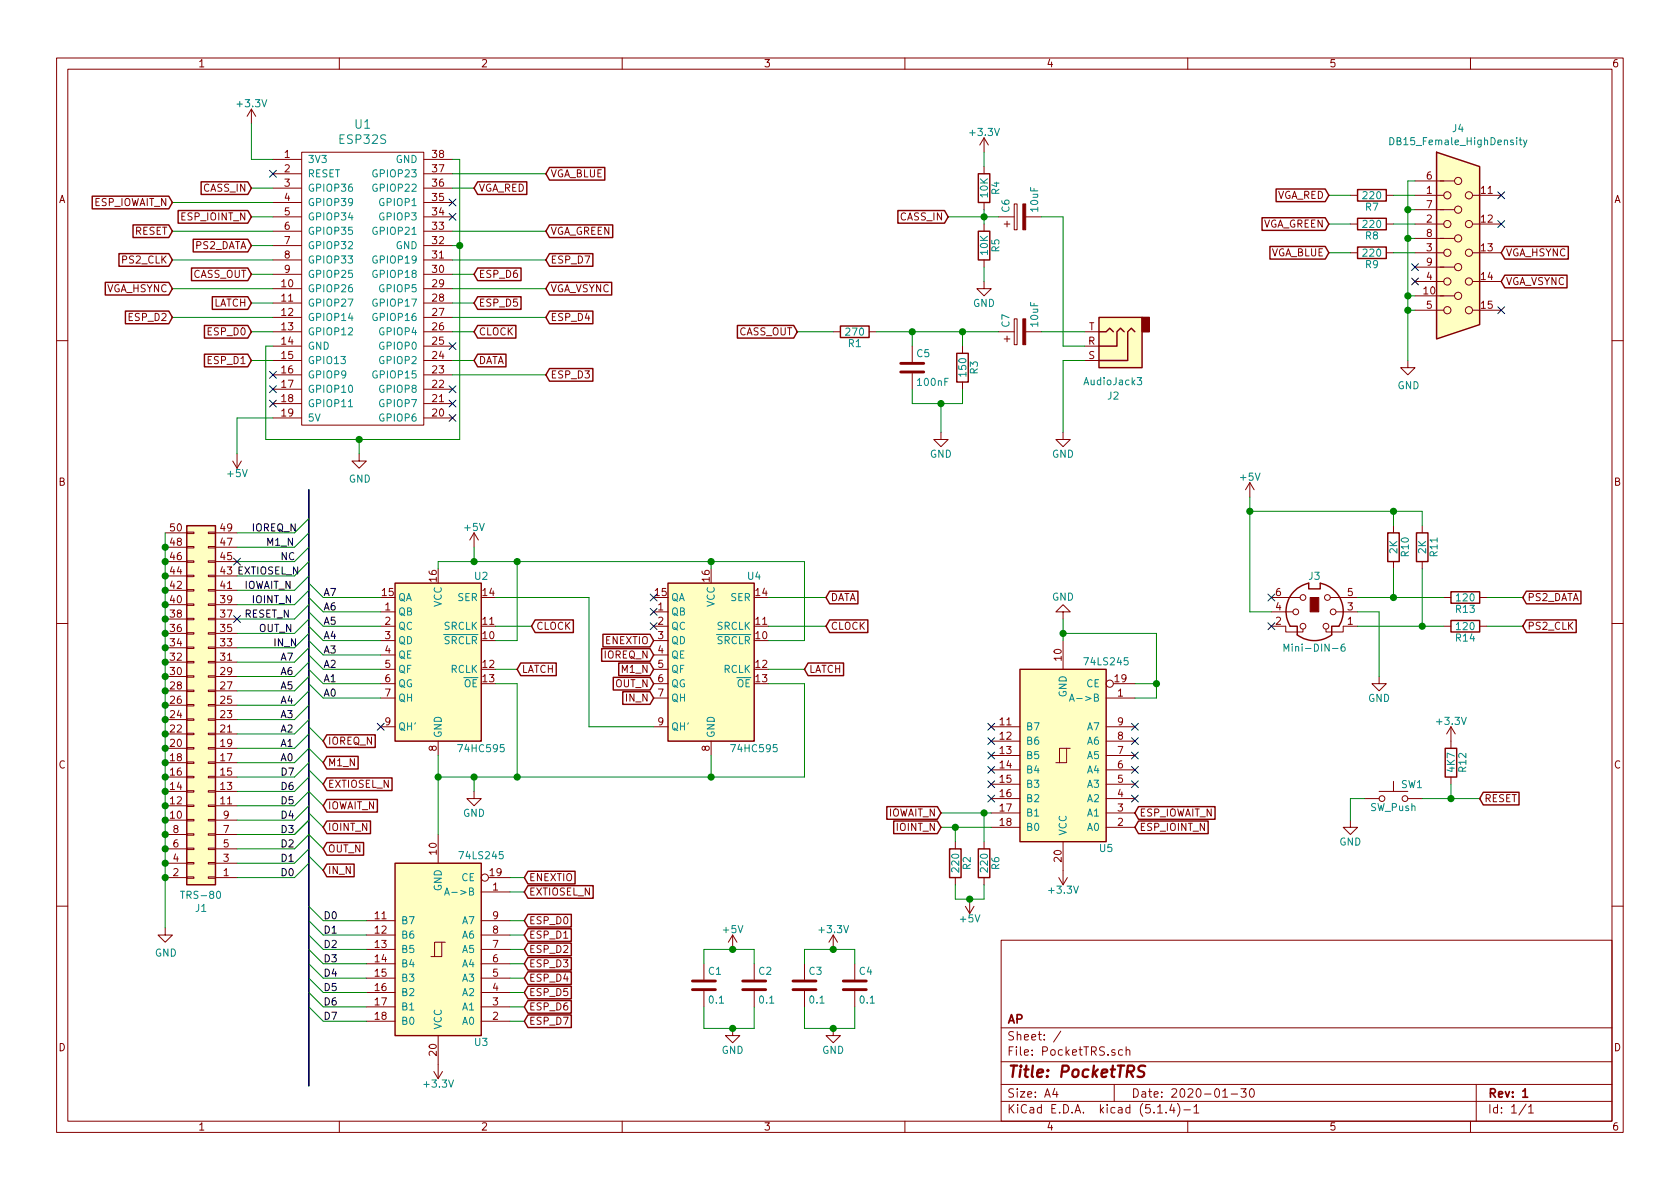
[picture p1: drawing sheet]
EESchema Schematic File Version 4
LIBS:PocketTRS-cache
EELAYER 30 0
EELAYER END
$Descr A4 11693 8268
encoding utf-8
Sheet 1 1
Title "PocketTRS"
Date "2020-01-30"
Rev "1"
Comp "AP"
Comment1 ""
Comment2 ""
Comment3 ""
Comment4 ""
$EndDescr
$Comp
L power:GND #PWR0101
U 1 1
P 1150 6450
F 0 "#PWR0101" H 1150 6200 50  0001 C CNN
F 1 "GND" H 1155 6277 50  0000 C CNN
F 2 "" H 1150 6450 50  0001 C CNN
F 3 "" H 1150 6450 50  0001 C CNN
	1    1150 6450
	1    0    0    -1  
$EndComp
$Comp
L Connector_Generic:Conn_02x25_Odd_Even J1
U 1 1
P 1450 4900
F 0 "J1" H 1500 6317 50  0000 C CNN
F 1 "TRS-80" H 1500 6226 50  0000 C CNN
F 2 "" H 1450 4900 50  0001 C CNN
F 3 "~" H 1450 4900 50  0001 C CNN
	1    1450 4900
	-1   0    0    1   
$EndComp
Wire Wire Line
	1650 6100 2050 6100
Entry Wire Line
	2050 6100 2150 6000
Wire Wire Line
	1650 6000 2050 6000
Wire Wire Line
	1650 5900 2050 5900
Wire Wire Line
	1650 5800 2050 5800
Wire Wire Line
	1650 5700 2050 5700
Wire Wire Line
	1650 5600 2050 5600
Wire Wire Line
	1650 5500 2050 5500
Wire Wire Line
	1650 5400 2050 5400
Wire Wire Line
	1650 5300 2050 5300
Wire Wire Line
	1650 5200 2050 5200
Wire Wire Line
	1650 5100 2050 5100
Wire Wire Line
	1650 5000 2050 5000
Wire Wire Line
	1650 4900 2050 4900
Wire Wire Line
	1650 4800 2050 4800
Wire Wire Line
	1650 4700 2050 4700
Wire Wire Line
	1650 4600 2050 4600
Wire Wire Line
	1650 4500 2050 4500
Wire Wire Line
	1650 4400 2050 4400
Wire Wire Line
	1650 4300 2050 4300
Wire Wire Line
	1650 4200 2050 4200
Wire Wire Line
	1650 4100 2050 4100
Wire Wire Line
	1650 4000 2050 4000
Wire Wire Line
	1650 3900 2050 3900
Wire Wire Line
	1650 3800 2050 3800
Wire Wire Line
	1650 3700 2050 3700
Entry Wire Line
	2050 6000 2150 5900
Entry Wire Line
	2050 5900 2150 5800
Entry Wire Line
	2050 5800 2150 5700
Entry Wire Line
	2050 5800 2150 5700
Entry Wire Line
	2050 5700 2150 5600
Entry Wire Line
	2050 5600 2150 5500
Entry Wire Line
	2050 5500 2150 5400
Entry Wire Line
	2050 5400 2150 5300
Entry Wire Line
	2050 5300 2150 5200
Entry Wire Line
	2050 5200 2150 5100
Entry Wire Line
	2050 5100 2150 5000
Entry Wire Line
	2050 5000 2150 4900
Entry Wire Line
	2050 4900 2150 4800
Entry Wire Line
	2050 4800 2150 4700
Entry Wire Line
	2050 4700 2150 4600
Entry Wire Line
	2050 4600 2150 4500
Entry Wire Line
	2050 4500 2150 4400
Entry Wire Line
	2050 4400 2150 4300
Entry Wire Line
	2050 4300 2150 4200
Entry Wire Line
	2050 4200 2150 4100
Entry Wire Line
	2050 4100 2150 4000
Entry Wire Line
	2050 4000 2150 3900
Entry Wire Line
	2050 3800 2150 3700
Entry Wire Line
	2050 3700 2150 3600
Text Label 1950 6100 0    50   ~ 0
D0
Text Label 1950 6000 0    50   ~ 0
D1
Text Label 1950 5900 0    50   ~ 0
D2
Text Label 1950 5800 0    50   ~ 0
D3
Text Label 1950 5700 0    50   ~ 0
D4
Text Label 1950 5600 0    50   ~ 0
D5
Text Label 1950 5500 0    50   ~ 0
D6
Text Label 1950 5400 0    50   ~ 0
D7
Text Label 1950 5300 0    50   ~ 0
A0
Text Label 1950 5200 0    50   ~ 0
A1
Text Label 1950 5100 0    50   ~ 0
A2
Text Label 1950 5000 0    50   ~ 0
A3
Text Label 1950 4900 0    50   ~ 0
A4
Text Label 1950 4800 0    50   ~ 0
A5
Text Label 1950 4700 0    50   ~ 0
A6
Text Label 1950 4600 0    50   ~ 0
A7
Text Label 1900 4500 0    50   ~ 0
IN_N
Text Label 1800 4400 0    50   ~ 0
OUT_N
Text Label 1700 4300 0    50   ~ 0
RESET_N
Text Label 1750 4200 0    50   ~ 0
IOINT_N
Text Label 1700 4100 0    50   ~ 0
IOWAIT_N
Text Label 1650 4000 0    50   ~ 0
EXTIOSEL_N
Text Label 1950 3900 0    50   ~ 0
NC
Text Label 1850 3800 0    50   ~ 0
M1_N
Text Label 1750 3700 0    50   ~ 0
IOREQ_N
Wire Wire Line
	1150 3700 1150 3800
Connection ~ 1150 3800
Wire Wire Line
	1150 3800 1150 3900
Connection ~ 1150 3900
Wire Wire Line
	1150 3900 1150 4000
Connection ~ 1150 4000
Wire Wire Line
	1150 4000 1150 4100
Connection ~ 1150 4100
Wire Wire Line
	1150 4100 1150 4200
Connection ~ 1150 4200
Wire Wire Line
	1150 4200 1150 4300
Connection ~ 1150 4300
Wire Wire Line
	1150 4300 1150 4400
Connection ~ 1150 4400
Wire Wire Line
	1150 4400 1150 4500
Connection ~ 1150 4500
Wire Wire Line
	1150 4500 1150 4600
Connection ~ 1150 4600
Wire Wire Line
	1150 4600 1150 4700
Connection ~ 1150 4700
Wire Wire Line
	1150 4700 1150 4800
Connection ~ 1150 4800
Wire Wire Line
	1150 4800 1150 4900
Connection ~ 1150 4900
Wire Wire Line
	1150 4900 1150 5000
Connection ~ 1150 5000
Wire Wire Line
	1150 5000 1150 5100
Connection ~ 1150 5100
Wire Wire Line
	1150 5100 1150 5200
Connection ~ 1150 5200
Wire Wire Line
	1150 5200 1150 5300
Connection ~ 1150 5300
Wire Wire Line
	1150 5300 1150 5400
Connection ~ 1150 5400
Wire Wire Line
	1150 5400 1150 5500
Connection ~ 1150 5500
Wire Wire Line
	1150 5500 1150 5600
Connection ~ 1150 5600
Wire Wire Line
	1150 5600 1150 5700
Connection ~ 1150 5700
Wire Wire Line
	1150 5700 1150 5800
Connection ~ 1150 5800
Wire Wire Line
	1150 5800 1150 5900
Connection ~ 1150 5900
Wire Wire Line
	1150 5900 1150 6000
Connection ~ 1150 6000
Wire Wire Line
	1150 6000 1150 6100
Connection ~ 1150 6100
Wire Wire Line
	1150 6100 1150 6450
$Comp
L HiLetgoESP32s:ESP32S U1
U 1 1
P 2550 2000
F 0 "U1" H 2525 3147 60  0000 C CNN
F 1 "ESP32S" H 2525 3041 60  0000 C CNN
F 2 "" H 2500 1500 60  0001 C CNN
F 3 "" H 2500 1500 60  0001 C CNN
	1    2550 2000
	1    0    0    -1  
$EndComp
Text GLabel 3300 1300 2    50   Input ~ 0
VGA_RED
Text GLabel 3800 1600 2    50   Input ~ 0
VGA_GREEN
Wire Wire Line
	3150 1300 3300 1300
Text GLabel 3800 1200 2    50   Input ~ 0
VGA_BLUE
Text GLabel 1200 2000 0    50   Input ~ 0
VGA_HSYNC
Text GLabel 3800 2000 2    50   Input ~ 0
VGA_VSYNC
Wire Wire Line
	3800 1200 3150 1200
Wire Wire Line
	3800 1600 3150 1600
Wire Wire Line
	3800 2000 3150 2000
$Comp
L Connector:DB15_Female_HighDensity J4
U 1 1
P 10150 1750
F 0 "J4" H 10150 2617 50  0000 C CNN
F 1 "DB15_Female_HighDensity" H 10150 2526 50  0000 C CNN
F 2 "" H 9200 2150 50  0001 C CNN
F 3 " ~" H 9200 2150 50  0001 C CNN
	1    10150 1750
	1    0    0    -1  
$EndComp
$Comp
L power:GND #PWR021
U 1 1
P 9800 2500
F 0 "#PWR021" H 9800 2250 50  0001 C CNN
F 1 "GND" H 9805 2327 50  0000 C CNN
F 2 "" H 9800 2500 50  0001 C CNN
F 3 "" H 9800 2500 50  0001 C CNN
	1    9800 2500
	1    0    0    -1  
$EndComp
Text GLabel 10450 1750 2    50   Input ~ 0
VGA_HSYNC
Text GLabel 10450 1950 2    50   Input ~ 0
VGA_VSYNC
Wire Wire Line
	9850 1250 9800 1250
Wire Wire Line
	9800 1250 9800 1450
Wire Wire Line
	9850 1450 9800 1450
Connection ~ 9800 1450
Wire Wire Line
	9800 1450 9800 1650
Wire Wire Line
	9850 1650 9800 1650
Connection ~ 9800 1650
Wire Wire Line
	9800 1650 9800 2050
Wire Wire Line
	9850 2050 9800 2050
Connection ~ 9800 2050
Wire Wire Line
	9800 2050 9800 2150
Wire Wire Line
	9850 2150 9800 2150
Connection ~ 9800 2150
Wire Wire Line
	9800 2150 9800 2500
$Comp
L power:GND #PWR03
U 1 1
P 2500 3150
F 0 "#PWR03" H 2500 2900 50  0001 C CNN
F 1 "GND" H 2505 2977 50  0000 C CNN
F 2 "" H 2500 3150 50  0001 C CNN
F 3 "" H 2500 3150 50  0001 C CNN
	1    2500 3150
	1    0    0    -1  
$EndComp
Wire Wire Line
	3150 1100 3200 1100
Wire Wire Line
	3200 1100 3200 1700
Wire Wire Line
	3200 3050 2500 3050
Wire Wire Line
	2500 3050 2500 3150
Wire Wire Line
	3150 1700 3200 1700
Connection ~ 3200 1700
Wire Wire Line
	3200 1700 3200 3050
Wire Wire Line
	1900 2400 1850 2400
Wire Wire Line
	1850 2400 1850 3050
Wire Wire Line
	1850 3050 2500 3050
Connection ~ 2500 3050
$Comp
L Device:R R7
U 1 1
P 9550 1350
F 0 "R7" V 9630 1350 50  0000 C CNN
F 1 "220" V 9550 1350 50  0000 C CNN
F 2 "" V 9480 1350 50  0001 C CNN
F 3 "~" H 9550 1350 50  0001 C CNN
	1    9550 1350
	0    1    1    0   
$EndComp
$Comp
L Device:R R8
U 1 1
P 9550 1550
F 0 "R8" V 9630 1550 50  0000 C CNN
F 1 "220" V 9550 1550 50  0000 C CNN
F 2 "" V 9480 1550 50  0001 C CNN
F 3 "~" H 9550 1550 50  0001 C CNN
	1    9550 1550
	0    1    1    0   
$EndComp
$Comp
L Device:R R9
U 1 1
P 9550 1750
F 0 "R9" V 9630 1750 50  0000 C CNN
F 1 "220" V 9550 1750 50  0000 C CNN
F 2 "" V 9480 1750 50  0001 C CNN
F 3 "~" H 9550 1750 50  0001 C CNN
	1    9550 1750
	0    1    1    0   
$EndComp
Wire Wire Line
	9850 1350 9700 1350
Wire Wire Line
	9850 1550 9700 1550
Wire Wire Line
	9850 1750 9700 1750
Text GLabel 9250 1350 0    50   Input ~ 0
VGA_RED
Text GLabel 9250 1550 0    50   Input ~ 0
VGA_GREEN
Text GLabel 9250 1750 0    50   Input ~ 0
VGA_BLUE
Wire Wire Line
	9400 1350 9250 1350
Wire Wire Line
	9400 1550 9250 1550
Wire Wire Line
	9400 1750 9250 1750
$Comp
L Connector:Mini-DIN-6 J3
U 1 1
P 9150 4250
F 0 "J3" H 9150 4500 50  0000 C CNN
F 1 "Mini-DIN-6" H 9150 4000 50  0000 C CNN
F 2 "" H 9150 4250 50  0001 C CNN
F 3 "http://service.powerdynamics.com/ec/Catalog17/Section%2011.pdf" H 9150 4250 50  0001 C CNN
	1    9150 4250
	1    0    0    -1  
$EndComp
$Comp
L Connector:AudioJack3 J2
U 1 1
P 7750 2400
F 0 "J2" H 7750 2750 50  0000 C CNN
F 1 "AudioJack3" H 7750 2650 50  0000 C CNN
F 2 "" H 7750 2400 50  0001 C CNN
F 3 "~" H 7750 2400 50  0001 C CNN
	1    7750 2400
	-1   0    0    1   
$EndComp
$Comp
L power:GND #PWR020
U 1 1
P 9600 4700
F 0 "#PWR020" H 9600 4450 50  0001 C CNN
F 1 "GND" H 9600 4550 50  0000 C CNN
F 2 "" H 9600 4700 50  0001 C CNN
F 3 "" H 9600 4700 50  0001 C CNN
	1    9600 4700
	1    0    0    -1  
$EndComp
Wire Wire Line
	9450 4250 9600 4250
Wire Wire Line
	9600 4250 9600 4700
$Comp
L Device:R R10
U 1 1
P 9700 3800
F 0 "R10" V 9780 3800 50  0000 C CNN
F 1 "2K" V 9700 3800 50  0000 C CNN
F 2 "" V 9630 3800 50  0001 C CNN
F 3 "~" H 9700 3800 50  0001 C CNN
	1    9700 3800
	1    0    0    -1  
$EndComp
$Comp
L Device:R R11
U 1 1
P 9900 3800
F 0 "R11" V 9980 3800 50  0000 C CNN
F 1 "2K" V 9900 3800 50  0000 C CNN
F 2 "" V 9830 3800 50  0001 C CNN
F 3 "~" H 9900 3800 50  0001 C CNN
	1    9900 3800
	1    0    0    -1  
$EndComp
$Comp
L power:+5V #PWR018
U 1 1
P 8700 3450
F 0 "#PWR018" H 8700 3300 50  0001 C CNN
F 1 "+5V" H 8700 3590 50  0000 C CNN
F 2 "" H 8700 3450 50  0001 C CNN
F 3 "" H 8700 3450 50  0001 C CNN
	1    8700 3450
	1    0    0    -1  
$EndComp
Wire Wire Line
	8700 3450 8700 3550
Wire Wire Line
	8700 4250 8850 4250
Wire Wire Line
	9900 3550 9900 3650
Connection ~ 8700 3550
Wire Wire Line
	8700 3550 8700 4250
$Comp
L Device:R R13
U 1 1
P 10200 4150
F 0 "R13" V 10280 4150 50  0000 C CNN
F 1 "120" V 10200 4150 50  0000 C CNN
F 2 "" V 10130 4150 50  0001 C CNN
F 3 "~" H 10200 4150 50  0001 C CNN
	1    10200 4150
	0    1    1    0   
$EndComp
$Comp
L Device:R R14
U 1 1
P 10200 4350
F 0 "R14" V 10280 4350 50  0000 C CNN
F 1 "120" V 10200 4350 50  0000 C CNN
F 2 "" V 10130 4350 50  0001 C CNN
F 3 "~" H 10200 4350 50  0001 C CNN
	1    10200 4350
	0    1    1    0   
$EndComp
Wire Wire Line
	9450 4350 9900 4350
Wire Wire Line
	9450 4150 9700 4150
Wire Wire Line
	8700 3550 9700 3550
Wire Wire Line
	9700 3650 9700 3550
Connection ~ 9700 3550
Wire Wire Line
	9700 3550 9900 3550
Wire Wire Line
	9700 3950 9700 4150
Connection ~ 9700 4150
Wire Wire Line
	9700 4150 10050 4150
Wire Wire Line
	9900 3950 9900 4350
Connection ~ 9900 4350
Wire Wire Line
	9900 4350 10050 4350
Text GLabel 10600 4150 2    50   Input ~ 0
PS2_DATA
Text GLabel 10600 4350 2    50   Input ~ 0
PS2_CLK
Wire Wire Line
	10600 4150 10350 4150
Wire Wire Line
	10600 4350 10350 4350
Text GLabel 1750 1700 0    50   Input ~ 0
PS2_DATA
Text GLabel 1200 1800 0    50   Input ~ 0
PS2_CLK
Wire Wire Line
	1900 1800 1200 1800
Wire Wire Line
	1900 2000 1200 2000
Wire Wire Line
	1900 1700 1750 1700
$Comp
L Device:CP C7
U 1 1
P 7100 2300
F 0 "C7" H 7125 2400 50  0000 L CNN
F 1 "10uF" H 7125 2200 50  0000 L CNN
F 2 "" H 7138 2150 50  0001 C CNN
F 3 "~" H 7100 2300 50  0001 C CNN
	1    7100 2300
	0    -1   -1   0   
$EndComp
$Comp
L Device:R R3
U 1 1
P 6700 2550
F 0 "R3" V 6780 2550 50  0000 C CNN
F 1 "150" V 6700 2550 50  0000 C CNN
F 2 "" V 6630 2550 50  0001 C CNN
F 3 "~" H 6700 2550 50  0001 C CNN
	1    6700 2550
	1    0    0    -1  
$EndComp
$Comp
L Device:C C5
U 1 1
P 6350 2550
F 0 "C5" H 6375 2650 50  0000 L CNN
F 1 "100nF" H 6375 2450 50  0000 L CNN
F 2 "" H 6388 2400 50  0001 C CNN
F 3 "~" H 6350 2550 50  0001 C CNN
	1    6350 2550
	1    0    0    -1  
$EndComp
$Comp
L Device:R R1
U 1 1
P 5950 2300
F 0 "R1" V 6030 2300 50  0000 C CNN
F 1 "270" V 5950 2300 50  0000 C CNN
F 2 "" V 5880 2300 50  0001 C CNN
F 3 "~" H 5950 2300 50  0001 C CNN
	1    5950 2300
	0    1    1    0   
$EndComp
Wire Wire Line
	7550 2300 7250 2300
Wire Wire Line
	6950 2300 6700 2300
Wire Wire Line
	6350 2400 6350 2300
Connection ~ 6350 2300
Wire Wire Line
	6350 2300 6100 2300
Wire Wire Line
	6700 2400 6700 2300
Connection ~ 6700 2300
Wire Wire Line
	6700 2300 6350 2300
Wire Wire Line
	6700 2700 6700 2800
Wire Wire Line
	6700 2800 6550 2800
Wire Wire Line
	6350 2800 6350 2700
$Comp
L power:GND #PWR011
U 1 1
P 6550 3000
F 0 "#PWR011" H 6550 2750 50  0001 C CNN
F 1 "GND" H 6550 2850 50  0000 C CNN
F 2 "" H 6550 3000 50  0001 C CNN
F 3 "" H 6550 3000 50  0001 C CNN
	1    6550 3000
	1    0    0    -1  
$EndComp
Wire Wire Line
	6550 3000 6550 2800
Connection ~ 6550 2800
Wire Wire Line
	6550 2800 6350 2800
$Comp
L power:GND #PWR015
U 1 1
P 7400 3000
F 0 "#PWR015" H 7400 2750 50  0001 C CNN
F 1 "GND" H 7400 2850 50  0000 C CNN
F 2 "" H 7400 3000 50  0001 C CNN
F 3 "" H 7400 3000 50  0001 C CNN
	1    7400 3000
	1    0    0    -1  
$EndComp
Wire Wire Line
	7400 3000 7400 2500
Wire Wire Line
	7400 2500 7550 2500
Text GLabel 5550 2300 0    50   Input ~ 0
CASS_OUT
Wire Wire Line
	5800 2300 5550 2300
Text GLabel 1750 1900 0    50   Input ~ 0
CASS_OUT
Wire Wire Line
	1900 1900 1750 1900
$Comp
L Device:R R4
U 1 1
P 6850 1300
F 0 "R4" V 6930 1300 50  0000 C CNN
F 1 "10K" V 6850 1300 50  0000 C CNN
F 2 "" V 6780 1300 50  0001 C CNN
F 3 "~" H 6850 1300 50  0001 C CNN
	1    6850 1300
	1    0    0    -1  
$EndComp
$Comp
L Device:R R5
U 1 1
P 6850 1700
F 0 "R5" V 6930 1700 50  0000 C CNN
F 1 "10K" V 6850 1700 50  0000 C CNN
F 2 "" V 6780 1700 50  0001 C CNN
F 3 "~" H 6850 1700 50  0001 C CNN
	1    6850 1700
	1    0    0    -1  
$EndComp
Wire Wire Line
	6850 1450 6850 1500
$Comp
L power:GND #PWR014
U 1 1
P 6850 1950
F 0 "#PWR014" H 6850 1700 50  0001 C CNN
F 1 "GND" H 6850 1800 50  0000 C CNN
F 2 "" H 6850 1950 50  0001 C CNN
F 3 "" H 6850 1950 50  0001 C CNN
	1    6850 1950
	1    0    0    -1  
$EndComp
$Comp
L power:+3.3V #PWR013
U 1 1
P 6850 1050
F 0 "#PWR013" H 6850 900 50  0001 C CNN
F 1 "+3.3V" H 6850 1190 50  0000 C CNN
F 2 "" H 6850 1050 50  0001 C CNN
F 3 "" H 6850 1050 50  0001 C CNN
	1    6850 1050
	1    0    0    -1  
$EndComp
Wire Wire Line
	6850 1050 6850 1150
Wire Wire Line
	6850 1850 6850 1950
$Comp
L Device:CP C6
U 1 1
P 7100 1500
F 0 "C6" H 7125 1600 50  0000 L CNN
F 1 "10uF" H 7125 1400 50  0000 L CNN
F 2 "" H 7138 1350 50  0001 C CNN
F 3 "~" H 7100 1500 50  0001 C CNN
	1    7100 1500
	0    -1   -1   0   
$EndComp
Wire Wire Line
	6950 1500 6850 1500
Connection ~ 6850 1500
Wire Wire Line
	6850 1500 6850 1550
Wire Wire Line
	7250 1500 7400 1500
Wire Wire Line
	7400 1500 7400 2400
Wire Wire Line
	7400 2400 7550 2400
Text GLabel 6600 1500 0    50   Input ~ 0
CASS_IN
Wire Wire Line
	6850 1500 6600 1500
Text GLabel 1750 1300 0    50   Input ~ 0
CASS_IN
Wire Wire Line
	1900 1300 1750 1300
Text GLabel 1750 2300 0    50   Input ~ 0
ESP_D0
Text GLabel 1750 2500 0    50   Input ~ 0
ESP_D1
Text GLabel 1200 2200 0    50   Input ~ 0
ESP_D2
Text GLabel 3800 2600 2    50   Input ~ 0
ESP_D3
Text GLabel 3800 2200 2    50   Input ~ 0
ESP_D4
Text GLabel 3300 2100 2    50   Input ~ 0
ESP_D5
Text GLabel 3300 1900 2    50   Input ~ 0
ESP_D6
Text GLabel 3800 1800 2    50   Input ~ 0
ESP_D7
Wire Wire Line
	1200 2200 1900 2200
Wire Wire Line
	1750 2300 1900 2300
Wire Wire Line
	1750 2500 1900 2500
Wire Wire Line
	3150 2100 3300 2100
Wire Wire Line
	3150 1900 3300 1900
Wire Wire Line
	3800 1800 3150 1800
Wire Wire Line
	3800 2200 3150 2200
Wire Wire Line
	3800 2600 3150 2600
$Comp
L 74xx:74LS245 U3
U 1 1
P 3050 6600
F 0 "U3" H 2750 7250 50  0000 C CNN
F 1 "74LS245" H 2750 5950 50  0000 C CNN
F 2 "" H 3050 6600 50  0001 C CNN
F 3 "http://www.ti.com/lit/gpn/sn74LS245" H 3050 6600 50  0001 C CNN
	1    3050 6600
	-1   0    0    1   
$EndComp
Entry Wire Line
	2250 7100 2150 7000
Wire Wire Line
	2550 7100 2250 7100
Wire Wire Line
	2550 7000 2250 7000
Wire Wire Line
	2550 6900 2250 6900
Wire Wire Line
	2550 6800 2250 6800
Wire Wire Line
	2550 6700 2250 6700
Wire Wire Line
	2550 6600 2250 6600
Wire Wire Line
	2550 6500 2250 6500
Wire Wire Line
	2550 6400 2250 6400
Entry Wire Line
	2250 7000 2150 6900
Entry Wire Line
	2250 6900 2150 6800
Entry Wire Line
	2250 6800 2150 6700
Entry Wire Line
	2250 6700 2150 6600
Entry Wire Line
	2250 6600 2150 6500
Entry Wire Line
	2250 6500 2150 6400
Entry Wire Line
	2250 6400 2150 6300
Text Label 2250 6400 0    50   ~ 0
D0
Text Label 2250 6500 0    50   ~ 0
D1
Text Label 2250 6600 0    50   ~ 0
D2
Text Label 2250 6700 0    50   ~ 0
D3
Text Label 2250 6800 0    50   ~ 0
D4
Text Label 2250 6900 0    50   ~ 0
D5
Text Label 2250 7000 0    50   ~ 0
D6
Text Label 2250 7100 0    50   ~ 0
D7
Wire Wire Line
	3550 6400 3650 6400
Wire Wire Line
	3550 6500 3650 6500
Wire Wire Line
	3550 6600 3650 6600
Wire Wire Line
	3550 6700 3650 6700
Wire Wire Line
	3550 6800 3650 6800
Wire Wire Line
	3550 6900 3650 6900
Wire Wire Line
	3550 7000 3650 7000
Wire Wire Line
	3550 7100 3650 7100
Text GLabel 3650 6400 2    50   Input ~ 0
ESP_D0
Text GLabel 3650 6500 2    50   Input ~ 0
ESP_D1
Text GLabel 3650 6600 2    50   Input ~ 0
ESP_D2
Text GLabel 3650 6700 2    50   Input ~ 0
ESP_D3
Text GLabel 3650 6800 2    50   Input ~ 0
ESP_D4
Text GLabel 3650 6900 2    50   Input ~ 0
ESP_D5
Text GLabel 3650 7000 2    50   Input ~ 0
ESP_D6
Text GLabel 3650 7100 2    50   Input ~ 0
ESP_D7
Wire Wire Line
	3550 6200 3650 6200
Text GLabel 3650 6200 2    50   Input ~ 0
EXTIOSEL_N
$Comp
L 74xx:74HC595 U2
U 1 1
P 3050 4550
F 0 "U2" H 2750 5100 50  0000 C CNN
F 1 "74HC595" H 2750 3900 50  0000 C CNN
F 2 "" H 3050 4550 50  0001 C CNN
F 3 "http://www.ti.com/lit/ds/symlink/sn74hc595.pdf" H 3050 4550 50  0001 C CNN
	1    3050 4550
	-1   0    0    -1  
$EndComp
$Comp
L power:GND #PWR06
U 1 1
P 3300 5500
F 0 "#PWR06" H 3300 5250 50  0001 C CNN
F 1 "GND" H 3300 5350 50  0000 C CNN
F 2 "" H 3300 5500 50  0001 C CNN
F 3 "" H 3300 5500 50  0001 C CNN
	1    3300 5500
	1    0    0    -1  
$EndComp
Wire Wire Line
	3050 5250 3050 5400
Wire Wire Line
	3050 5400 3300 5400
Wire Wire Line
	3300 5400 3300 5500
Wire Wire Line
	3450 4750 3600 4750
Wire Wire Line
	3600 4750 3600 5400
Wire Wire Line
	3600 5400 3300 5400
Connection ~ 3300 5400
$Comp
L power:+5V #PWR05
U 1 1
P 3300 3800
F 0 "#PWR05" H 3300 3650 50  0001 C CNN
F 1 "+5V" H 3300 3940 50  0000 C CNN
F 2 "" H 3300 3800 50  0001 C CNN
F 3 "" H 3300 3800 50  0001 C CNN
	1    3300 3800
	1    0    0    -1  
$EndComp
Wire Wire Line
	3050 3950 3050 3900
Wire Wire Line
	3050 3900 3300 3900
Wire Wire Line
	3300 3900 3300 3800
Wire Wire Line
	3450 4450 3600 4450
Wire Wire Line
	3600 4450 3600 3900
Wire Wire Line
	3600 3900 3300 3900
Connection ~ 3300 3900
Wire Wire Line
	3050 5800 3050 5400
Connection ~ 3050 5400
$Comp
L 74xx:74HC595 U4
U 1 1
P 4950 4550
F 0 "U4" H 4650 5100 50  0000 C CNN
F 1 "74HC595" H 4650 3900 50  0000 C CNN
F 2 "" H 4950 4550 50  0001 C CNN
F 3 "http://www.ti.com/lit/ds/symlink/sn74hc595.pdf" H 4950 4550 50  0001 C CNN
	1    4950 4550
	-1   0    0    -1  
$EndComp
Wire Wire Line
	4950 3950 4950 3900
Wire Wire Line
	4950 3900 3600 3900
Connection ~ 3600 3900
Wire Wire Line
	4950 5250 4950 5400
Wire Wire Line
	4950 5400 3600 5400
Connection ~ 3600 5400
Wire Wire Line
	5350 4750 5600 4750
Wire Wire Line
	5600 4750 5600 5400
Wire Wire Line
	5600 5400 4950 5400
Connection ~ 4950 5400
Wire Wire Line
	5600 4450 5600 3900
Wire Wire Line
	5600 3900 4950 3900
Wire Wire Line
	5350 4450 5600 4450
Connection ~ 4950 3900
Wire Wire Line
	2250 4150 2650 4150
Wire Wire Line
	2650 4250 2250 4250
Wire Wire Line
	2650 4350 2250 4350
Wire Wire Line
	2650 4450 2250 4450
Wire Wire Line
	2650 4550 2250 4550
Wire Wire Line
	2650 4650 2250 4650
Wire Wire Line
	2650 4750 2250 4750
Wire Wire Line
	2650 4850 2250 4850
Entry Wire Line
	2250 4150 2150 4050
Entry Wire Line
	2250 4250 2150 4150
Entry Wire Line
	2250 4350 2150 4250
Entry Wire Line
	2250 4450 2150 4350
Entry Wire Line
	2250 4550 2150 4450
Entry Wire Line
	2250 4650 2150 4550
Entry Wire Line
	2250 4750 2150 4650
Entry Wire Line
	2250 4850 2150 4750
Text Label 2250 4850 0    50   ~ 0
A0
Text Label 2250 4750 0    50   ~ 0
A1
Text Label 2250 4650 0    50   ~ 0
A2
Text Label 2250 4550 0    50   ~ 0
A3
Text Label 2250 4450 0    50   ~ 0
A4
Text Label 2250 4350 0    50   ~ 0
A5
Text Label 2250 4250 0    50   ~ 0
A6
Text Label 2250 4150 0    50   ~ 0
A7
Wire Wire Line
	4550 5050 4100 5050
Wire Wire Line
	4100 5050 4100 4150
Wire Wire Line
	4100 4150 3450 4150
Wire Wire Line
	3450 4650 3600 4650
Text GLabel 3600 4650 2    50   Input ~ 0
LATCH
Wire Wire Line
	5350 4650 5600 4650
Text GLabel 5600 4650 2    50   Input ~ 0
LATCH
Text GLabel 1750 2100 0    50   Input ~ 0
LATCH
Wire Wire Line
	1900 2100 1750 2100
Text GLabel 5750 4350 2    50   Input ~ 0
CLOCK
Wire Wire Line
	5750 4350 5350 4350
Text GLabel 3700 4350 2    50   Input ~ 0
CLOCK
Wire Wire Line
	3700 4350 3450 4350
Text GLabel 3300 2300 2    50   Input ~ 0
CLOCK
Wire Wire Line
	3300 2300 3150 2300
Text GLabel 5750 4150 2    50   Input ~ 0
DATA
Wire Wire Line
	5750 4150 5350 4150
Text GLabel 3300 2500 2    50   Input ~ 0
DATA
Wire Wire Line
	3300 2500 3150 2500
Text GLabel 4550 4850 0    50   Input ~ 0
IN_N
Text GLabel 4550 4750 0    50   Input ~ 0
OUT_N
Text GLabel 4550 4650 0    50   Input ~ 0
M1_N
Text GLabel 4550 4550 0    50   Input ~ 0
IOREQ_N
Text GLabel 3650 6100 2    50   Input ~ 0
ENEXTIO
Wire Wire Line
	3650 6100 3550 6100
Text GLabel 4550 4450 0    50   Input ~ 0
ENEXTIO
$Comp
L power:+3.3V #PWR04
U 1 1
P 3050 7400
F 0 "#PWR04" H 3050 7250 50  0001 C CNN
F 1 "+3.3V" H 3050 7540 50  0000 C CNN
F 2 "" H 3050 7400 50  0001 C CNN
F 3 "" H 3050 7400 50  0001 C CNN
	1    3050 7400
	-1   0    0    1   
$EndComp
Text GLabel 6550 5750 0    50   Input ~ 0
IOINT_N
Text GLabel 7900 5750 2    50   Input ~ 0
ESP_IOINT_N
Text GLabel 1750 1500 0    50   Input ~ 0
ESP_IOINT_N
Wire Wire Line
	1750 1500 1900 1500
Text GLabel 7900 5650 2    50   Input ~ 0
ESP_IOWAIT_N
Text GLabel 6550 5650 0    50   Input ~ 0
IOWAIT_N
$Comp
L power:GND #PWR016
U 1 1
P 7400 4300
F 0 "#PWR016" H 7400 4050 50  0001 C CNN
F 1 "GND" H 7400 4150 50  0000 C CNN
F 2 "" H 7400 4300 50  0001 C CNN
F 3 "" H 7400 4300 50  0001 C CNN
	1    7400 4300
	-1   0    0    1   
$EndComp
$Comp
L power:+3.3V #PWR02
U 1 1
P 1750 850
F 0 "#PWR02" H 1750 700 50  0001 C CNN
F 1 "+3.3V" H 1750 990 50  0000 C CNN
F 2 "" H 1750 850 50  0001 C CNN
F 3 "" H 1750 850 50  0001 C CNN
	1    1750 850 
	1    0    0    -1  
$EndComp
Wire Wire Line
	1750 850  1750 1100
Wire Wire Line
	1750 1100 1900 1100
$Comp
L power:+5V #PWR01
U 1 1
P 1650 3150
F 0 "#PWR01" H 1650 3000 50  0001 C CNN
F 1 "+5V" H 1650 3290 50  0000 C CNN
F 2 "" H 1650 3150 50  0001 C CNN
F 3 "" H 1650 3150 50  0001 C CNN
	1    1650 3150
	-1   0    0    1   
$EndComp
Wire Wire Line
	1900 2900 1650 2900
Wire Wire Line
	1650 2900 1650 3150
Text GLabel 1200 1400 0    50   Input ~ 0
ESP_IOWAIT_N
Wire Wire Line
	1900 1400 1200 1400
$Comp
L 74xx:74LS245 U5
U 1 1
P 7400 5250
F 0 "U5" H 7100 5900 50  0000 C CNN
F 1 "74LS245" H 7100 4600 50  0000 C CNN
F 2 "" H 7400 5250 50  0001 C CNN
F 3 "http://www.ti.com/lit/gpn/sn74LS245" H 7400 5250 50  0001 C CNN
	1    7400 5250
	-1   0    0    1   
$EndComp
Wire Wire Line
	7400 4300 7400 4400
Wire Wire Line
	7900 4750 8050 4750
Wire Wire Line
	8050 4750 8050 4400
Wire Wire Line
	8050 4400 7400 4400
Connection ~ 7400 4400
Wire Wire Line
	7400 4400 7400 4450
Wire Wire Line
	7900 4850 8050 4850
Wire Wire Line
	8050 4850 8050 4750
Connection ~ 8050 4750
$Comp
L power:+3.3V #PWR017
U 1 1
P 7400 6050
F 0 "#PWR017" H 7400 5900 50  0001 C CNN
F 1 "+3.3V" H 7400 6190 50  0000 C CNN
F 2 "" H 7400 6050 50  0001 C CNN
F 3 "" H 7400 6050 50  0001 C CNN
	1    7400 6050
	-1   0    0    1   
$EndComp
Wire Wire Line
	6900 5650 6850 5650
Wire Wire Line
	6900 5750 6650 5750
$Comp
L Device:R R6
U 1 1
P 6850 6000
F 0 "R6" V 6930 6000 50  0000 C CNN
F 1 "220" V 6850 6000 50  0000 C CNN
F 2 "" V 6780 6000 50  0001 C CNN
F 3 "~" H 6850 6000 50  0001 C CNN
	1    6850 6000
	1    0    0    -1  
$EndComp
$Comp
L Device:R R2
U 1 1
P 6650 6000
F 0 "R2" V 6730 6000 50  0000 C CNN
F 1 "220" V 6650 6000 50  0000 C CNN
F 2 "" V 6580 6000 50  0001 C CNN
F 3 "~" H 6650 6000 50  0001 C CNN
	1    6650 6000
	1    0    0    -1  
$EndComp
Wire Wire Line
	6650 5850 6650 5750
Connection ~ 6650 5750
Wire Wire Line
	6650 5750 6550 5750
Wire Wire Line
	6850 5850 6850 5650
Connection ~ 6850 5650
Wire Wire Line
	6850 5650 6550 5650
$Comp
L power:+5V #PWR012
U 1 1
P 6750 6250
F 0 "#PWR012" H 6750 6100 50  0001 C CNN
F 1 "+5V" H 6750 6390 50  0000 C CNN
F 2 "" H 6750 6250 50  0001 C CNN
F 3 "" H 6750 6250 50  0001 C CNN
	1    6750 6250
	-1   0    0    1   
$EndComp
Wire Wire Line
	6650 6150 6650 6250
Wire Wire Line
	6650 6250 6750 6250
Wire Wire Line
	6850 6250 6850 6150
Connection ~ 6750 6250
Wire Wire Line
	6750 6250 6850 6250
$Comp
L Switch:SW_Push SW1
U 1 1
P 9700 5550
F 0 "SW1" H 9750 5650 50  0000 L CNN
F 1 "SW_Push" H 9700 5490 50  0000 C CNN
F 2 "" H 9700 5750 50  0001 C CNN
F 3 "~" H 9700 5750 50  0001 C CNN
	1    9700 5550
	1    0    0    -1  
$EndComp
$Comp
L Device:R R12
U 1 1
P 10100 5300
F 0 "R12" V 10180 5300 50  0000 C CNN
F 1 "4K7" V 10100 5300 50  0000 C CNN
F 2 "" V 10030 5300 50  0001 C CNN
F 3 "~" H 10100 5300 50  0001 C CNN
	1    10100 5300
	1    0    0    -1  
$EndComp
$Comp
L power:+3.3V #PWR022
U 1 1
P 10100 5150
F 0 "#PWR022" H 10100 5000 50  0001 C CNN
F 1 "+3.3V" H 10100 5290 50  0000 C CNN
F 2 "" H 10100 5150 50  0001 C CNN
F 3 "" H 10100 5150 50  0001 C CNN
	1    10100 5150
	1    0    0    -1  
$EndComp
Text GLabel 10300 5550 2    50   Input ~ 0
RESET
Wire Wire Line
	9900 5550 10100 5550
Wire Wire Line
	10100 5450 10100 5550
Connection ~ 10100 5550
Wire Wire Line
	10100 5550 10300 5550
$Comp
L power:GND #PWR019
U 1 1
P 9400 5700
F 0 "#PWR019" H 9400 5450 50  0001 C CNN
F 1 "GND" H 9400 5550 50  0000 C CNN
F 2 "" H 9400 5700 50  0001 C CNN
F 3 "" H 9400 5700 50  0001 C CNN
	1    9400 5700
	1    0    0    -1  
$EndComp
Wire Wire Line
	9500 5550 9400 5550
Wire Wire Line
	9400 5550 9400 5700
$Comp
L Device:C C1
U 1 1
P 4900 6850
F 0 "C1" H 4925 6950 50  0000 L CNN
F 1 "0.1" H 4925 6750 50  0000 L CNN
F 2 "" H 4938 6700 50  0001 C CNN
F 3 "~" H 4900 6850 50  0001 C CNN
	1    4900 6850
	1    0    0    -1  
$EndComp
$Comp
L Device:C C2
U 1 1
P 5250 6850
F 0 "C2" H 5275 6950 50  0000 L CNN
F 1 "0.1" H 5275 6750 50  0000 L CNN
F 2 "" H 5288 6700 50  0001 C CNN
F 3 "~" H 5250 6850 50  0001 C CNN
	1    5250 6850
	1    0    0    -1  
$EndComp
$Comp
L Device:C C3
U 1 1
P 5600 6850
F 0 "C3" H 5625 6950 50  0000 L CNN
F 1 "0.1" H 5625 6750 50  0000 L CNN
F 2 "" H 5638 6700 50  0001 C CNN
F 3 "~" H 5600 6850 50  0001 C CNN
	1    5600 6850
	1    0    0    -1  
$EndComp
$Comp
L Device:C C4
U 1 1
P 5950 6850
F 0 "C4" H 5975 6950 50  0000 L CNN
F 1 "0.1" H 5975 6750 50  0000 L CNN
F 2 "" H 5988 6700 50  0001 C CNN
F 3 "~" H 5950 6850 50  0001 C CNN
	1    5950 6850
	1    0    0    -1  
$EndComp
$Comp
L power:GND #PWR08
U 1 1
P 5100 7150
F 0 "#PWR08" H 5100 6900 50  0001 C CNN
F 1 "GND" H 5100 7000 50  0000 C CNN
F 2 "" H 5100 7150 50  0001 C CNN
F 3 "" H 5100 7150 50  0001 C CNN
	1    5100 7150
	1    0    0    -1  
$EndComp
$Comp
L power:GND #PWR010
U 1 1
P 5800 7150
F 0 "#PWR010" H 5800 6900 50  0001 C CNN
F 1 "GND" H 5800 7000 50  0000 C CNN
F 2 "" H 5800 7150 50  0001 C CNN
F 3 "" H 5800 7150 50  0001 C CNN
	1    5800 7150
	1    0    0    -1  
$EndComp
$Comp
L power:+5V #PWR07
U 1 1
P 5100 6600
F 0 "#PWR07" H 5100 6450 50  0001 C CNN
F 1 "+5V" H 5100 6740 50  0000 C CNN
F 2 "" H 5100 6600 50  0001 C CNN
F 3 "" H 5100 6600 50  0001 C CNN
	1    5100 6600
	1    0    0    -1  
$EndComp
$Comp
L power:+3.3V #PWR09
U 1 1
P 5800 6600
F 0 "#PWR09" H 5800 6450 50  0001 C CNN
F 1 "+3.3V" H 5800 6740 50  0000 C CNN
F 2 "" H 5800 6600 50  0001 C CNN
F 3 "" H 5800 6600 50  0001 C CNN
	1    5800 6600
	1    0    0    -1  
$EndComp
Wire Wire Line
	4900 6700 4900 6600
Wire Wire Line
	4900 6600 5100 6600
Wire Wire Line
	5250 6600 5250 6700
Wire Wire Line
	5600 6700 5600 6600
Wire Wire Line
	5600 6600 5800 6600
Wire Wire Line
	5950 6600 5950 6700
Wire Wire Line
	5950 7000 5950 7150
Wire Wire Line
	5950 7150 5800 7150
Wire Wire Line
	5600 7150 5600 7000
Wire Wire Line
	5250 7000 5250 7150
Wire Wire Line
	5250 7150 5100 7150
Wire Wire Line
	4900 7150 4900 7000
Connection ~ 5100 7150
Wire Wire Line
	5100 7150 4900 7150
Connection ~ 5800 7150
Wire Wire Line
	5800 7150 5600 7150
Connection ~ 5800 6600
Wire Wire Line
	5800 6600 5950 6600
Connection ~ 5100 6600
Wire Wire Line
	5100 6600 5250 6600
Text GLabel 1200 1600 0    50   Input ~ 0
RESET
Wire Wire Line
	1900 1600 1200 1600
NoConn ~ 1900 1200
NoConn ~ 1900 2600
NoConn ~ 1900 2700
NoConn ~ 1900 2800
NoConn ~ 3150 2900
NoConn ~ 3150 2800
NoConn ~ 3150 2700
NoConn ~ 3150 2400
NoConn ~ 3150 1500
NoConn ~ 3150 1400
NoConn ~ 2650 5050
NoConn ~ 4550 4150
NoConn ~ 4550 4250
NoConn ~ 4550 4350
NoConn ~ 6900 5550
NoConn ~ 6900 5450
NoConn ~ 6900 5350
NoConn ~ 6900 5250
NoConn ~ 6900 5150
NoConn ~ 6900 5050
NoConn ~ 7900 5550
NoConn ~ 7900 5450
NoConn ~ 7900 5350
NoConn ~ 7900 5250
NoConn ~ 7900 5150
NoConn ~ 7900 5050
NoConn ~ 8850 4350
NoConn ~ 8850 4150
NoConn ~ 10450 1350
NoConn ~ 10450 1550
NoConn ~ 10450 2150
NoConn ~ 9850 1950
NoConn ~ 9850 1850
Entry Wire Line
	2250 6050 2150 5950
Text GLabel 2250 5150 2    50   Input ~ 0
IOREQ_N
Entry Wire Line
	2050 3900 2150 3800
Text GLabel 2250 5300 2    50   Input ~ 0
M1_N
Text GLabel 2250 5900 2    50   Input ~ 0
OUT_N
Text GLabel 2250 6050 2    50   Input ~ 0
IN_N
Text GLabel 2250 5450 2    50   Input ~ 0
EXTIOSEL_N
Text GLabel 2250 5600 2    50   Input ~ 0
IOWAIT_N
Text GLabel 2250 5750 2    50   Input ~ 0
IOINT_N
Entry Wire Line
	2250 5900 2150 5800
Entry Wire Line
	2250 5750 2150 5650
Entry Wire Line
	2250 5600 2150 5500
Entry Wire Line
	2250 5450 2150 5350
Entry Wire Line
	2250 5300 2150 5200
Entry Wire Line
	2250 5150 2150 5050
NoConn ~ 1650 4300
NoConn ~ 1650 3900
Wire Bus Line
	2150 3400 2150 7550
$EndSCHEMATC
